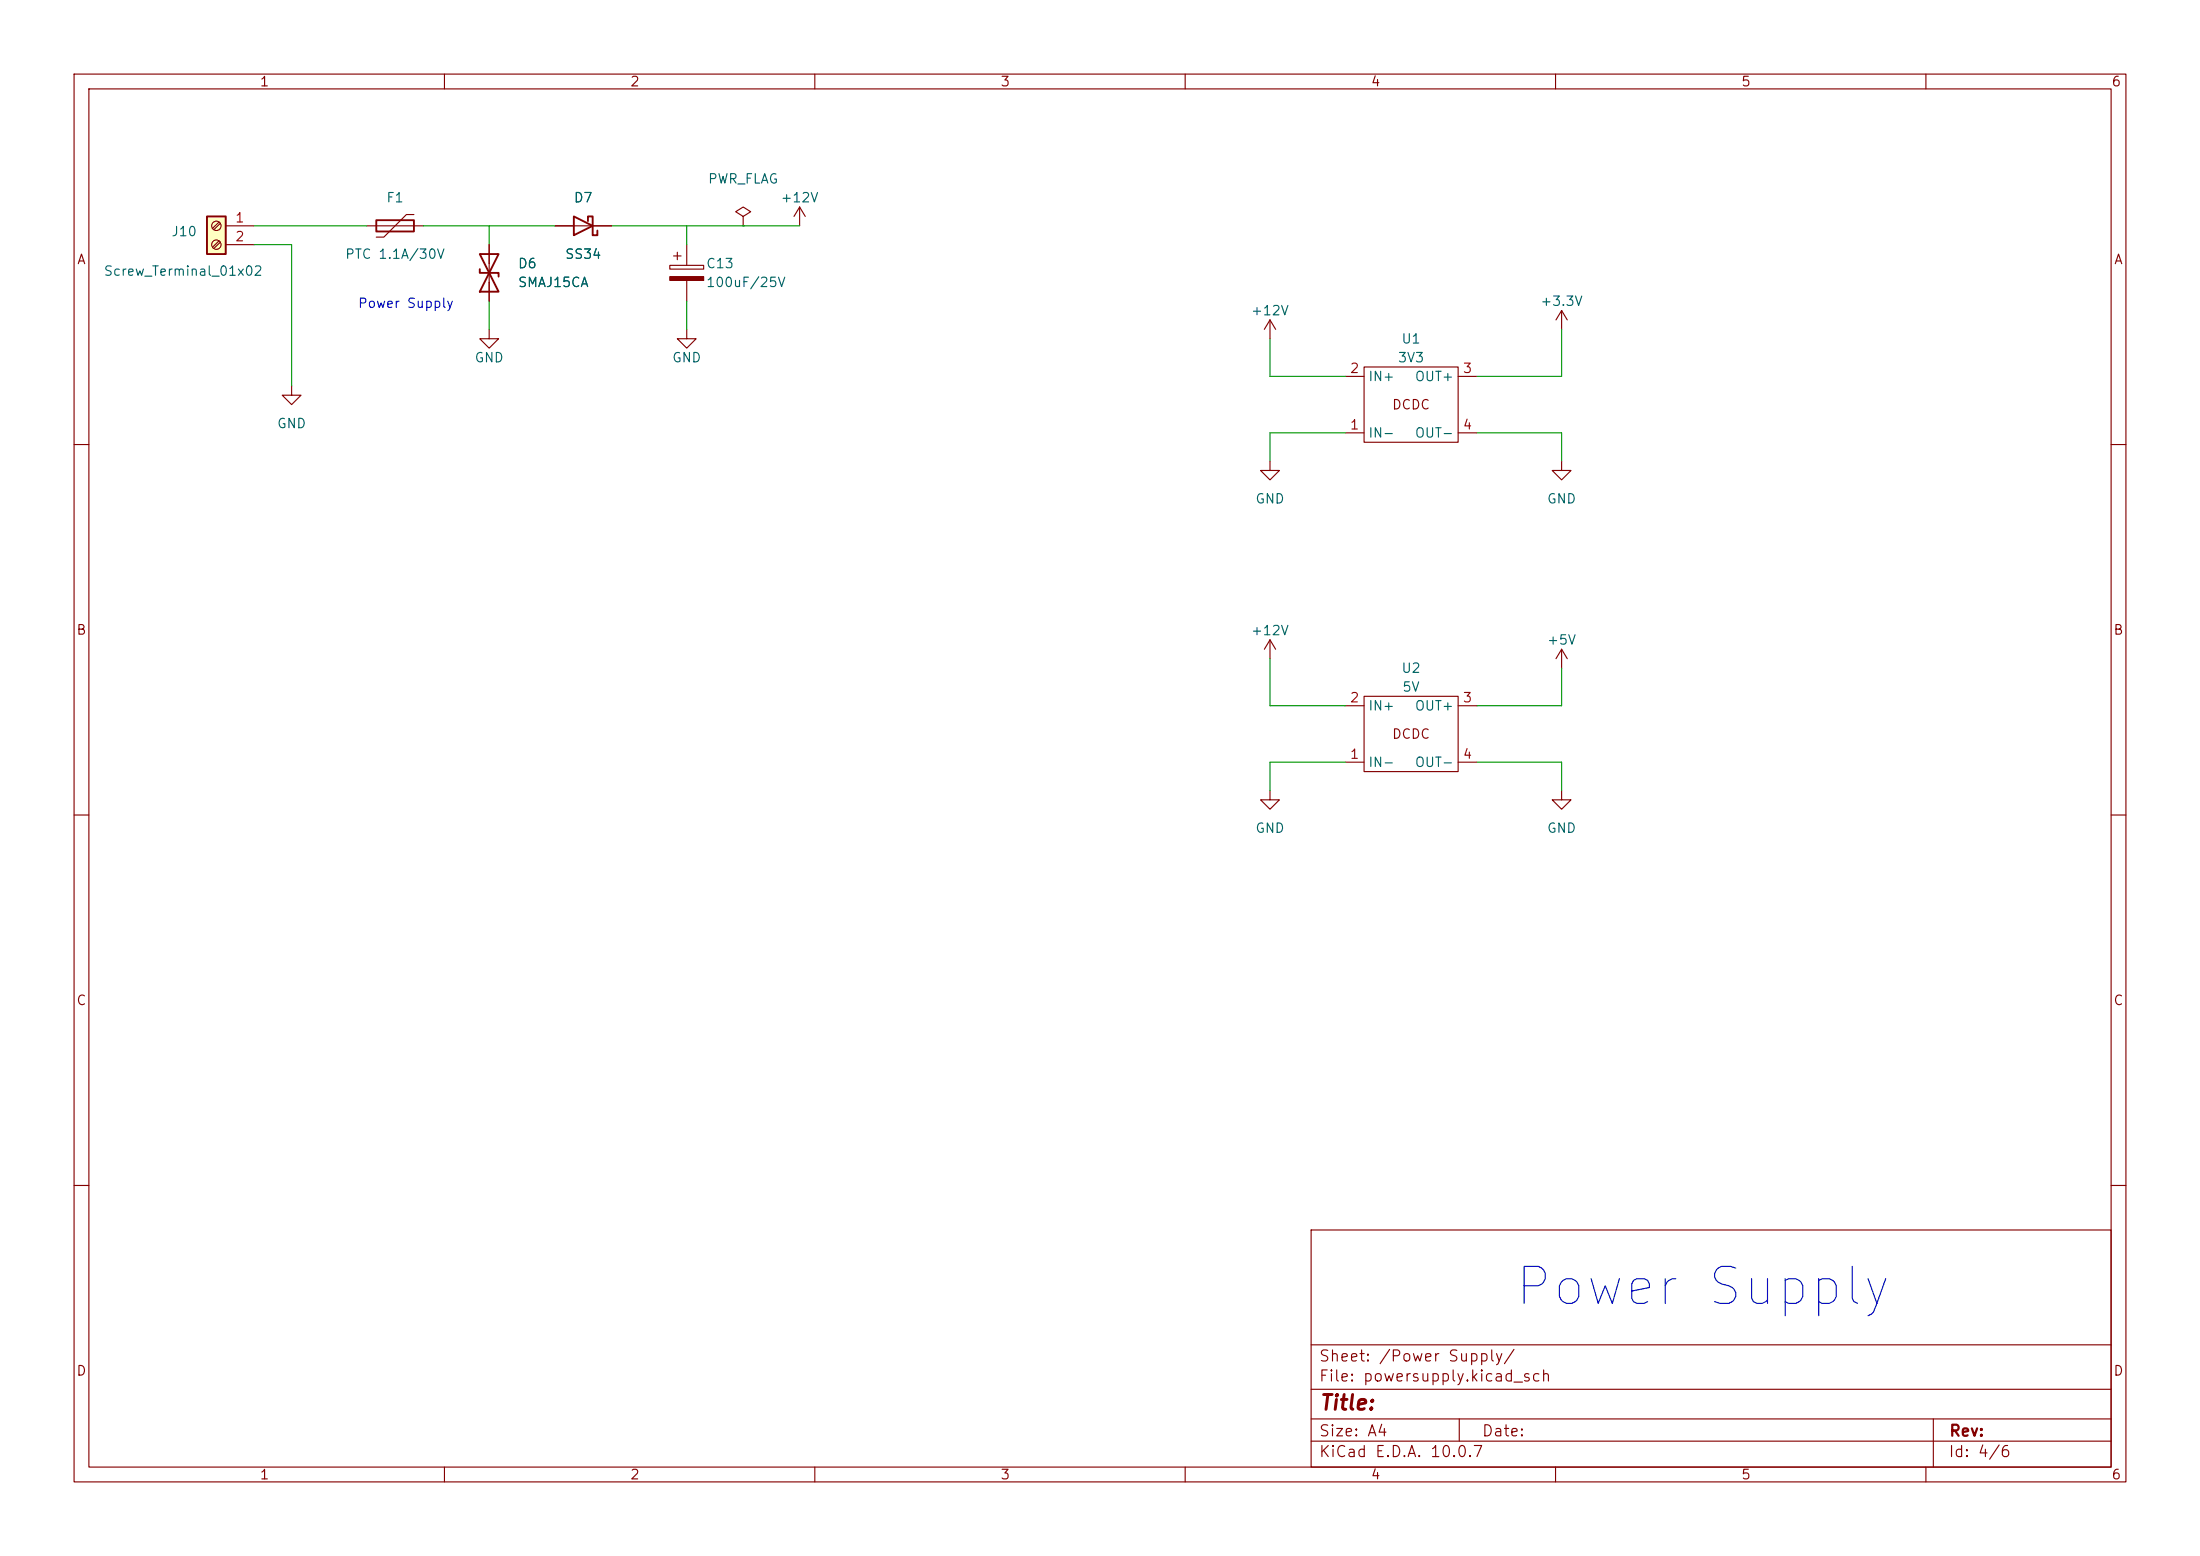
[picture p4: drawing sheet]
(kicad_sch
 (version 20260306)
 (generator "eeschema")
 (generator_version "10.0")
 (paper "A4")
 (lib_symbols
  (symbol "Connector:Screw_Terminal_01x02"
   (pin_names
    (offset 1.016) (hide yes)) (exclude_from_sim no) (in_bom yes) (on_board yes)
   (in_pos_files yes)
   (duplicate_pin_numbers_are_jumpers no)
   (property "Reference" "J" (at 0 2.54 0) (show_name no) (do_not_autoplace no) (effects (font (size 1.27 1.27))))
   (property "Value" "Screw_Terminal_01x02" (at 0 -5.08 0) (show_name no) (do_not_autoplace no) (effects (font (size 1.27 1.27))))
   (property "Footprint" "" (at 0 0 0) (show_name no) (do_not_autoplace no) (hide yes) (effects (font (size 1.27 1.27))))
   (property "Datasheet" "" (at 0 0 0) (show_name no) (do_not_autoplace no) (hide yes) (effects (font (size 1.27 1.27))))
   (property "Description" "Generic screw terminal, single row, 01x02, script generated (kicad-library-utils/schlib/autogen/connector/)" (at 0 0 0) (show_name no) (do_not_autoplace no) (hide yes) (effects (font (size 1.27 1.27))))
   (symbol "Screw_Terminal_01x02_1_1"
    (rectangle (start -1.27 1.27) (end 1.27 -3.81) (stroke (width 0.254) (type default)) (fill (type background)))
    (polyline (pts (xy -0.5334 0.3302) (xy 0.3302 -0.508)) (stroke (width 0.1524) (type default)) (fill (type none)))
    (polyline (pts (xy -0.5334 -2.2098) (xy 0.3302 -3.048)) (stroke (width 0.1524) (type default)) (fill (type none)))
    (polyline (pts (xy -0.3556 0.508) (xy 0.508 -0.3302)) (stroke (width 0.1524) (type default)) (fill (type none)))
    (polyline (pts (xy -0.3556 -2.032) (xy 0.508 -2.8702)) (stroke (width 0.1524) (type default)) (fill (type none)))
    (circle (center 0 0) (radius 0.635) (stroke (width 0.1524) (type default)) (fill (type none)))
    (circle (center 0 -2.54) (radius 0.635) (stroke (width 0.1524) (type default)) (fill (type none)))
    (pin passive line (at -5.08 0 0) (length 3.81) (name "Pin_1" (effects (font (size 1.27 1.27)))) (number "1" (effects (font (size 1.27 1.27)))))
    (pin passive line (at -5.08 -2.54 0) (length 3.81) (name "Pin_2" (effects (font (size 1.27 1.27)))) (number "2" (effects (font (size 1.27 1.27))))))
   (embedded_fonts no))
  (symbol "Device:C_Polarized"
   (pin_numbers (hide yes))
   (pin_names
    (offset 0.254)) (exclude_from_sim no) (in_bom yes) (on_board yes)
   (in_pos_files yes)
   (duplicate_pin_numbers_are_jumpers no)
   (property "Reference" "C" (at 0.635 2.54 0) (show_name no) (do_not_autoplace no) (effects (font (size 1.27 1.27)) (justify left)))
   (property "Value" "C_Polarized" (at 0.635 -2.54 0) (show_name no) (do_not_autoplace no) (effects (font (size 1.27 1.27)) (justify left)))
   (property "Footprint" "" (at 0.9652 -3.81 0) (show_name no) (do_not_autoplace no) (hide yes) (effects (font (size 1.27 1.27))))
   (property "Datasheet" "" (at 0 0 0) (show_name no) (do_not_autoplace no) (hide yes) (effects (font (size 1.27 1.27))))
   (property "Description" "Polarized capacitor" (at 0 0 0) (show_name no) (do_not_autoplace no) (hide yes) (effects (font (size 1.27 1.27))))
   (symbol "C_Polarized_0_1"
    (rectangle (start -2.286 0.508) (end 2.286 1.016) (stroke (width 0) (type default)) (fill (type none)))
    (polyline (pts (xy -1.778 2.286) (xy -0.762 2.286)) (stroke (width 0) (type default)) (fill (type none)))
    (polyline (pts (xy -1.27 2.794) (xy -1.27 1.778)) (stroke (width 0) (type default)) (fill (type none)))
    (rectangle (start 2.286 -0.508) (end -2.286 -1.016) (stroke (width 0) (type default)) (fill (type outline))))
   (symbol "C_Polarized_1_1"
    (pin passive line (at 0 3.81 270) (length 2.794) (name "" (effects (font (size 1.27 1.27)))) (number "1" (effects (font (size 1.27 1.27)))))
    (pin passive line (at 0 -3.81 90) (length 2.794) (name "" (effects (font (size 1.27 1.27)))) (number "2" (effects (font (size 1.27 1.27))))))
   (embedded_fonts no))
  (symbol "Device:D_Schottky"
   (pin_numbers (hide yes))
   (pin_names
    (offset 1.016) (hide yes)) (exclude_from_sim no) (in_bom yes) (on_board yes)
   (in_pos_files yes)
   (duplicate_pin_numbers_are_jumpers no)
   (property "Reference" "D" (at 0 2.54 0) (show_name no) (do_not_autoplace no) (effects (font (size 1.27 1.27))))
   (property "Value" "D_Schottky" (at 0 -2.54 0) (show_name no) (do_not_autoplace no) (effects (font (size 1.27 1.27))))
   (property "Footprint" "" (at 0 0 0) (show_name no) (do_not_autoplace no) (hide yes) (effects (font (size 1.27 1.27))))
   (property "Datasheet" "" (at 0 0 0) (show_name no) (do_not_autoplace no) (hide yes) (effects (font (size 1.27 1.27))))
   (property "Description" "Schottky diode" (at 0 0 0) (show_name no) (do_not_autoplace no) (hide yes) (effects (font (size 1.27 1.27))))
   (symbol "D_Schottky_0_1"
    (polyline (pts (xy -1.905 0.635) (xy -1.905 1.27) (xy -1.27 1.27) (xy -1.27 -1.27) (xy -0.635 -1.27) (xy -0.635 -0.635)) (stroke (width 0.254) (type default)) (fill (type none)))
    (polyline (pts (xy 1.27 1.27) (xy 1.27 -1.27) (xy -1.27 0) (xy 1.27 1.27)) (stroke (width 0.254) (type default)) (fill (type none)))
    (polyline (pts (xy 1.27 0) (xy -1.27 0)) (stroke (width 0) (type default)) (fill (type none))))
   (symbol "D_Schottky_1_1"
    (pin passive line (at -3.81 0 0) (length 2.54) (name "K" (effects (font (size 1.27 1.27)))) (number "1" (effects (font (size 1.27 1.27)))))
    (pin passive line (at 3.81 0 180) (length 2.54) (name "A" (effects (font (size 1.27 1.27)))) (number "2" (effects (font (size 1.27 1.27))))))
   (embedded_fonts no))
  (symbol "Device:D_TVS"
   (pin_numbers (hide yes))
   (pin_names
    (offset 1.016) (hide yes)) (exclude_from_sim no) (in_bom yes) (on_board yes)
   (in_pos_files yes)
   (duplicate_pin_numbers_are_jumpers no)
   (property "Reference" "D" (at 0 2.54 0) (show_name no) (do_not_autoplace no) (effects (font (size 1.27 1.27))))
   (property "Value" "D_TVS" (at 0 -2.54 0) (show_name no) (do_not_autoplace no) (effects (font (size 1.27 1.27))))
   (property "Footprint" "" (at 0 0 0) (show_name no) (do_not_autoplace no) (hide yes) (effects (font (size 1.27 1.27))))
   (property "Datasheet" "" (at 0 0 0) (show_name no) (do_not_autoplace no) (hide yes) (effects (font (size 1.27 1.27))))
   (property "Description" "Bidirectional transient-voltage-suppression diode" (at 0 0 0) (show_name no) (do_not_autoplace no) (hide yes) (effects (font (size 1.27 1.27))))
   (symbol "D_TVS_0_1"
    (polyline (pts (xy -2.54 1.27) (xy -2.54 -1.27) (xy 2.54 1.27) (xy 2.54 -1.27) (xy -2.54 1.27)) (stroke (width 0.254) (type default)) (fill (type none)))
    (polyline (pts (xy 0.508 1.27) (xy 0 1.27) (xy 0 -1.27) (xy -0.508 -1.27)) (stroke (width 0.254) (type default)) (fill (type none)))
    (polyline (pts (xy 1.27 0) (xy -1.27 0)) (stroke (width 0) (type default)) (fill (type none))))
   (symbol "D_TVS_1_1"
    (pin passive line (at -3.81 0 0) (length 2.54) (name "A1" (effects (font (size 1.27 1.27)))) (number "1" (effects (font (size 1.27 1.27)))))
    (pin passive line (at 3.81 0 180) (length 2.54) (name "A2" (effects (font (size 1.27 1.27)))) (number "2" (effects (font (size 1.27 1.27))))))
   (embedded_fonts no))
  (symbol "Device:Polyfuse"
   (pin_numbers (hide yes))
   (pin_names
    (offset 0)) (exclude_from_sim no) (in_bom yes) (on_board yes)
   (in_pos_files yes)
   (duplicate_pin_numbers_are_jumpers no)
   (property "Reference" "F" (at -2.54 0 90) (show_name no) (do_not_autoplace no) (effects (font (size 1.27 1.27))))
   (property "Value" "Polyfuse" (at 2.54 0 90) (show_name no) (do_not_autoplace no) (effects (font (size 1.27 1.27))))
   (property "Footprint" "" (at 1.27 -5.08 0) (show_name no) (do_not_autoplace no) (hide yes) (effects (font (size 1.27 1.27)) (justify left)))
   (property "Datasheet" "" (at 0 0 0) (show_name no) (do_not_autoplace no) (hide yes) (effects (font (size 1.27 1.27))))
   (property "Description" "Resettable fuse, polymeric positive temperature coefficient" (at 0 0 0) (show_name no) (do_not_autoplace no) (hide yes) (effects (font (size 1.27 1.27))))
   (symbol "Polyfuse_0_1"
    (polyline (pts (xy -1.524 2.54) (xy -1.524 1.524) (xy 1.524 -1.524) (xy 1.524 -2.54)) (stroke (width 0) (type default)) (fill (type none)))
    (rectangle (start -0.762 2.54) (end 0.762 -2.54) (stroke (width 0.254) (type default)) (fill (type none)))
    (polyline (pts (xy 0 2.54) (xy 0 -2.54)) (stroke (width 0) (type default)) (fill (type none))))
   (symbol "Polyfuse_1_1"
    (pin passive line (at 0 3.81 270) (length 1.27) (name "" (effects (font (size 1.27 1.27)))) (number "1" (effects (font (size 1.27 1.27)))))
    (pin passive line (at 0 -3.81 90) (length 1.27) (name "" (effects (font (size 1.27 1.27)))) (number "2" (effects (font (size 1.27 1.27))))))
   (embedded_fonts no))
  (symbol "GA_Fuelstation_Terminal:DCDC" (exclude_from_sim no) (in_bom yes) (on_board yes)
   (in_pos_files yes)
   (duplicate_pin_numbers_are_jumpers no)
   (property "Reference" "U" (at -5.08 6.35 0) (show_name no) (do_not_autoplace no) (effects (font (size 1.27 1.27))))
   (property "Value" "" (at 0 6.35 0) (show_name no) (do_not_autoplace no) (effects (font (size 1.27 1.27))))
   (property "Footprint" "GA_Fuelstation_Terminal:XLZMYQ" (at 0 -6.35 0) (show_name no) (do_not_autoplace no) (hide yes) (effects (font (size 1.27 1.27))))
   (property "Datasheet" "" (at 0 0 0) (show_name no) (do_not_autoplace no) (hide yes) (effects (font (size 1.27 1.27))))
   (property "Description" "" (at 0 0 0) (show_name no) (do_not_autoplace no) (hide yes) (effects (font (size 1.27 1.27))))
   (symbol "DCDC_0_1"
    (rectangle (start -6.35 5.08) (end 6.35 -5.08) (stroke (width 0) (type default)) (fill (type none))))
   (symbol "DCDC_1_1"
    (text "DCDC" (at 0 0 0) (effects (font (size 1.27 1.27))))
    (pin input line (at -8.89 -3.81 0) (length 2.54) (name "IN-" (effects (font (size 1.27 1.27)))) (number "1" (effects (font (size 1.27 1.27)))))
    (pin input line (at -8.89 3.81 0) (length 2.54) (name "IN+" (effects (font (size 1.27 1.27)))) (number "2" (effects (font (size 1.27 1.27)))))
    (pin output line (at 8.89 3.81 180) (length 2.54) (name "OUT+" (effects (font (size 1.27 1.27)))) (number "3" (effects (font (size 1.27 1.27)))))
    (pin output line (at 8.89 -3.81 180) (length 2.54) (name "OUT-" (effects (font (size 1.27 1.27)))) (number "4" (effects (font (size 1.27 1.27))))))
   (embedded_fonts no))
  (symbol "power:+12V"
   (power global)
   (pin_names
    (offset 0)) (exclude_from_sim no) (in_bom yes) (on_board yes)
   (in_pos_files yes)
   (duplicate_pin_numbers_are_jumpers no)
   (property "Reference" "#PWR" (at 0 -3.81 0) (show_name no) (do_not_autoplace no) (hide yes) (effects (font (size 1.27 1.27))))
   (property "Value" "+12V" (at 0 3.556 0) (show_name no) (do_not_autoplace no) (effects (font (size 1.27 1.27))))
   (property "Footprint" "" (at 0 0 0) (show_name no) (do_not_autoplace no) (hide yes) (effects (font (size 1.27 1.27))))
   (property "Datasheet" "" (at 0 0 0) (show_name no) (do_not_autoplace no) (hide yes) (effects (font (size 1.27 1.27))))
   (property "Description" "Power symbol creates a global label with name \"+12V\"" (at 0 0 0) (show_name no) (do_not_autoplace no) (hide yes) (effects (font (size 1.27 1.27))))
   (symbol "+12V_0_1"
    (polyline (pts (xy -0.762 1.27) (xy 0 2.54)) (stroke (width 0) (type default)) (fill (type none)))
    (polyline (pts (xy 0 2.54) (xy 0.762 1.27)) (stroke (width 0) (type default)) (fill (type none)))
    (polyline (pts (xy 0 0) (xy 0 2.54)) (stroke (width 0) (type default)) (fill (type none))))
   (symbol "+12V_1_1"
    (pin power_in line (at 0 0 90) (length 0) (hide yes) (name "+12V" (effects (font (size 1.27 1.27)))) (number "1" (effects (font (size 1.27 1.27))))))
   (embedded_fonts no))
  (symbol "power:+3.3V"
   (power global)
   (pin_names
    (offset 0)) (exclude_from_sim no) (in_bom yes) (on_board yes)
   (in_pos_files yes)
   (duplicate_pin_numbers_are_jumpers no)
   (property "Reference" "#PWR" (at 0 -3.81 0) (show_name no) (do_not_autoplace no) (hide yes) (effects (font (size 1.27 1.27))))
   (property "Value" "+3.3V" (at 0 3.556 0) (show_name no) (do_not_autoplace no) (effects (font (size 1.27 1.27))))
   (property "Footprint" "" (at 0 0 0) (show_name no) (do_not_autoplace no) (hide yes) (effects (font (size 1.27 1.27))))
   (property "Datasheet" "" (at 0 0 0) (show_name no) (do_not_autoplace no) (hide yes) (effects (font (size 1.27 1.27))))
   (property "Description" "Power symbol creates a global label with name \"+3.3V\"" (at 0 0 0) (show_name no) (do_not_autoplace no) (hide yes) (effects (font (size 1.27 1.27))))
   (symbol "+3.3V_0_1"
    (polyline (pts (xy -0.762 1.27) (xy 0 2.54)) (stroke (width 0) (type default)) (fill (type none)))
    (polyline (pts (xy 0 2.54) (xy 0.762 1.27)) (stroke (width 0) (type default)) (fill (type none)))
    (polyline (pts (xy 0 0) (xy 0 2.54)) (stroke (width 0) (type default)) (fill (type none))))
   (symbol "+3.3V_1_1"
    (pin power_in line (at 0 0 90) (length 0) (hide yes) (name "+3.3V" (effects (font (size 1.27 1.27)))) (number "1" (effects (font (size 1.27 1.27))))))
   (embedded_fonts no))
  (symbol "power:+5V"
   (power global)
   (pin_names
    (offset 0)) (exclude_from_sim no) (in_bom yes) (on_board yes)
   (in_pos_files yes)
   (duplicate_pin_numbers_are_jumpers no)
   (property "Reference" "#PWR" (at 0 -3.81 0) (show_name no) (do_not_autoplace no) (hide yes) (effects (font (size 1.27 1.27))))
   (property "Value" "+5V" (at 0 3.556 0) (show_name no) (do_not_autoplace no) (effects (font (size 1.27 1.27))))
   (property "Footprint" "" (at 0 0 0) (show_name no) (do_not_autoplace no) (hide yes) (effects (font (size 1.27 1.27))))
   (property "Datasheet" "" (at 0 0 0) (show_name no) (do_not_autoplace no) (hide yes) (effects (font (size 1.27 1.27))))
   (property "Description" "Power symbol creates a global label with name \"+5V\"" (at 0 0 0) (show_name no) (do_not_autoplace no) (hide yes) (effects (font (size 1.27 1.27))))
   (symbol "+5V_0_1"
    (polyline (pts (xy -0.762 1.27) (xy 0 2.54)) (stroke (width 0) (type default)) (fill (type none)))
    (polyline (pts (xy 0 2.54) (xy 0.762 1.27)) (stroke (width 0) (type default)) (fill (type none)))
    (polyline (pts (xy 0 0) (xy 0 2.54)) (stroke (width 0) (type default)) (fill (type none))))
   (symbol "+5V_1_1"
    (pin power_in line (at 0 0 90) (length 0) (hide yes) (name "+5V" (effects (font (size 1.27 1.27)))) (number "1" (effects (font (size 1.27 1.27))))))
   (embedded_fonts no))
  (symbol "power:GND"
   (power global)
   (pin_names
    (offset 0)) (exclude_from_sim no) (in_bom yes) (on_board yes)
   (in_pos_files yes)
   (duplicate_pin_numbers_are_jumpers no)
   (property "Reference" "#PWR" (at 0 -6.35 0) (show_name no) (do_not_autoplace no) (hide yes) (effects (font (size 1.27 1.27))))
   (property "Value" "GND" (at 0 -3.81 0) (show_name no) (do_not_autoplace no) (effects (font (size 1.27 1.27))))
   (property "Footprint" "" (at 0 0 0) (show_name no) (do_not_autoplace no) (hide yes) (effects (font (size 1.27 1.27))))
   (property "Datasheet" "" (at 0 0 0) (show_name no) (do_not_autoplace no) (hide yes) (effects (font (size 1.27 1.27))))
   (property "Description" "Power symbol creates a global label with name \"GND\" , ground" (at 0 0 0) (show_name no) (do_not_autoplace no) (hide yes) (effects (font (size 1.27 1.27))))
   (symbol "GND_0_1"
    (polyline (pts (xy 0 0) (xy 0 -1.27) (xy 1.27 -1.27) (xy 0 -2.54) (xy -1.27 -1.27) (xy 0 -1.27)) (stroke (width 0) (type default)) (fill (type none))))
   (symbol "GND_1_1"
    (pin power_in line (at 0 0 270) (length 0) (hide yes) (name "GND" (effects (font (size 1.27 1.27)))) (number "1" (effects (font (size 1.27 1.27))))))
   (embedded_fonts no))
  (symbol "power:PWR_FLAG"
   (power global)
   (pin_numbers (hide yes))
   (pin_names
    (offset 0) (hide yes)) (exclude_from_sim no) (in_bom yes) (on_board yes)
   (in_pos_files yes)
   (duplicate_pin_numbers_are_jumpers no)
   (property "Reference" "#FLG" (at 0 1.905 0) (show_name no) (do_not_autoplace no) (hide yes) (effects (font (size 1.27 1.27))))
   (property "Value" "PWR_FLAG" (at 0 3.81 0) (show_name no) (do_not_autoplace no) (effects (font (size 1.27 1.27))))
   (property "Footprint" "" (at 0 0 0) (show_name no) (do_not_autoplace no) (hide yes) (effects (font (size 1.27 1.27))))
   (property "Datasheet" "" (at 0 0 0) (show_name no) (do_not_autoplace no) (hide yes) (effects (font (size 1.27 1.27))))
   (property "Description" "Special symbol for telling ERC where power comes from" (at 0 0 0) (show_name no) (do_not_autoplace no) (hide yes) (effects (font (size 1.27 1.27))))
   (symbol "PWR_FLAG_0_0"
    (pin power_out line (at 0 0 90) (length 0) (name "" (effects (font (size 1.27 1.27)))) (number "1" (effects (font (size 1.27 1.27))))))
   (symbol "PWR_FLAG_0_1"
    (polyline (pts (xy 0 0) (xy 0 1.27) (xy -1.016 1.905) (xy 0 2.54) (xy 1.016 1.905) (xy 0 1.27)) (stroke (width 0) (type default)) (fill (type none))))
   (embedded_fonts no)))
 (text "Power Supply"
  (exclude_from_sim no)
  (at 204.47 176.784 0)
  (effects (font (size 5 5)) (justify left bottom)))
 (text "Power Supply"
  (exclude_from_sim no)
  (at 48.26 41.91 0)
  (effects (font (size 1.27 1.27)) (justify left bottom)))
 (wire
  (pts (xy 181.61 102.87) (xy 171.45 102.87))
  (stroke (width 0) (type default)))
 (wire
  (pts (xy 82.55 30.48) (xy 92.71 30.48))
  (stroke (width 0) (type default)))
 (wire
  (pts (xy 210.82 95.25) (xy 210.82 90.17))
  (stroke (width 0) (type default)))
 (wire
  (pts (xy 181.61 50.8) (xy 171.45 50.8))
  (stroke (width 0) (type default)))
 (wire
  (pts (xy 92.71 40.64) (xy 92.71 44.45))
  (stroke (width 0) (type default)))
 (wire
  (pts (xy 171.45 102.87) (xy 171.45 106.68))
  (stroke (width 0) (type default)))
 (wire
  (pts (xy 66.04 33.02) (xy 66.04 30.48))
  (stroke (width 0) (type default)))
 (wire
  (pts (xy 66.04 30.48) (xy 74.93 30.48))
  (stroke (width 0) (type default)))
 (wire
  (pts (xy 199.39 102.87) (xy 210.82 102.87))
  (stroke (width 0) (type default)))
 (wire
  (pts (xy 171.45 58.42) (xy 181.61 58.42))
  (stroke (width 0) (type default)))
 (wire
  (pts (xy 181.61 95.25) (xy 171.45 95.25))
  (stroke (width 0) (type default)))
 (wire
  (pts (xy 57.15 30.48) (xy 66.04 30.48))
  (stroke (width 0) (type default)))
 (wire
  (pts (xy 210.82 58.42) (xy 210.82 62.23))
  (stroke (width 0) (type default)))
 (wire
  (pts (xy 199.39 95.25) (xy 210.82 95.25))
  (stroke (width 0) (type default)))
 (wire
  (pts (xy 171.45 50.8) (xy 171.45 45.72))
  (stroke (width 0) (type default)))
 (wire
  (pts (xy 34.29 30.48) (xy 49.53 30.48))
  (stroke (width 0) (type default)))
 (wire
  (pts (xy 100.33 30.48) (xy 107.95 30.48))
  (stroke (width 0) (type default)))
 (wire
  (pts (xy 66.04 40.64) (xy 66.04 44.45))
  (stroke (width 0) (type default)))
 (wire
  (pts (xy 171.45 95.25) (xy 171.45 88.9))
  (stroke (width 0) (type default)))
 (wire
  (pts (xy 199.39 58.42) (xy 210.82 58.42))
  (stroke (width 0) (type default)))
 (wire
  (pts (xy 92.71 33.02) (xy 92.71 30.48))
  (stroke (width 0) (type default)))
 (wire
  (pts (xy 210.82 44.45) (xy 210.82 50.8))
  (stroke (width 0) (type default)))
 (wire
  (pts (xy 210.82 102.87) (xy 210.82 106.68))
  (stroke (width 0) (type default)))
 (wire
  (pts (xy 210.82 50.8) (xy 199.39 50.8))
  (stroke (width 0) (type default)))
 (wire
  (pts (xy 34.29 33.02) (xy 39.37 33.02))
  (stroke (width 0) (type default)))
 (wire
  (pts (xy 92.71 30.48) (xy 100.33 30.48))
  (stroke (width 0) (type default)))
 (wire
  (pts (xy 39.37 33.02) (xy 39.37 52.07))
  (stroke (width 0) (type default)))
 (wire
  (pts (xy 171.45 62.23) (xy 171.45 58.42))
  (stroke (width 0) (type default)))
 (symbol
  (lib_id "power:GND")
  (at 171.45 106.68 0)
  (unit 1)
  (body_style 1)
  (exclude_from_sim no)
  (in_bom yes)
  (on_board yes)
  (in_pos_files yes)
  (dnp no)
  (fields_autoplaced yes)
  (property "Reference" "#PWR034" (at 171.45 113.03 0) (hide yes) (show_name no) (do_not_autoplace no) (effects (font (size 1.27 1.27))))
  (property "Value" "GND" (at 171.45 111.76 0) (show_name no) (do_not_autoplace no) (effects (font (size 1.27 1.27))))
  (property "Footprint" "" (at 171.45 106.68 0) (hide yes) (show_name no) (do_not_autoplace no) (effects (font (size 1.27 1.27))))
  (property "Datasheet" "" (at 171.45 106.68 0) (hide yes) (show_name no) (do_not_autoplace no) (effects (font (size 1.27 1.27))))
  (property "Description" "" (at 171.45 106.68 0) (show_name no) (do_not_autoplace no) (effects (font (size 1.27 1.27))))
  (pin "1"))
 (symbol
  (lib_id "Device:C_Polarized")
  (at 92.71 36.83 0)
  (unit 1)
  (body_style 1)
  (exclude_from_sim no)
  (in_bom yes)
  (on_board yes)
  (in_pos_files yes)
  (dnp no)
  (property "Reference" "C13" (at 95.25 35.56 0) (show_name no) (do_not_autoplace no) (effects (font (size 1.27 1.27)) (justify left)))
  (property "Value" "100uF/25V" (at 95.25 38.1 0) (show_name no) (do_not_autoplace no) (effects (font (size 1.27 1.27)) (justify left)))
  (property "Footprint" "Capacitor_SMD:CP_Elec_6.3x7.7" (at 93.675 33.02 0) (hide yes) (show_name no) (do_not_autoplace no) (effects (font (size 1.27 1.27))))
  (property "Datasheet" "" (at 92.71 36.83 0) (hide yes) (show_name no) (do_not_autoplace no) (effects (font (size 1.27 1.27))))
  (property "Description" "Polarized capacitor" (at 92.71 36.83 0) (hide yes) (show_name no) (do_not_autoplace no) (effects (font (size 1.27 1.27))))
  (property "LCSC" "C179802" (at 92.71 36.83 0) (hide yes) (show_name no) (do_not_autoplace no) (effects (font (size 1.27 1.27))))
  (pin "1")
  (pin "2"))
 (symbol
  (lib_id "power:GND")
  (at 210.82 106.68 0)
  (unit 1)
  (body_style 1)
  (exclude_from_sim no)
  (in_bom yes)
  (on_board yes)
  (in_pos_files yes)
  (dnp no)
  (fields_autoplaced yes)
  (property "Reference" "#PWR029" (at 210.82 113.03 0) (hide yes) (show_name no) (do_not_autoplace no) (effects (font (size 1.27 1.27))))
  (property "Value" "GND" (at 210.82 111.76 0) (show_name no) (do_not_autoplace no) (effects (font (size 1.27 1.27))))
  (property "Footprint" "" (at 210.82 106.68 0) (hide yes) (show_name no) (do_not_autoplace no) (effects (font (size 1.27 1.27))))
  (property "Datasheet" "" (at 210.82 106.68 0) (hide yes) (show_name no) (do_not_autoplace no) (effects (font (size 1.27 1.27))))
  (property "Description" "" (at 210.82 106.68 0) (show_name no) (do_not_autoplace no) (effects (font (size 1.27 1.27))))
  (pin "1"))
 (symbol
  (lib_id "Device:Polyfuse")
  (at 53.34 30.48 90)
  (unit 1)
  (body_style 1)
  (exclude_from_sim no)
  (in_bom yes)
  (on_board yes)
  (in_pos_files yes)
  (dnp no)
  (property "Reference" "F1" (at 53.34 26.67 90) (show_name no) (do_not_autoplace no) (effects (font (size 1.27 1.27))))
  (property "Value" "PTC 1.1A/30V" (at 53.34 34.29 90) (show_name no) (do_not_autoplace no) (effects (font (size 1.27 1.27))))
  (property "Footprint" "Fuse:Fuse_1812_4532Metric" (at 48.26 29.21 0) (hide yes) (show_name no) (do_not_autoplace no) (effects (font (size 1.27 1.27)) (justify left)))
  (property "Datasheet" "" (at 53.34 30.48 0) (hide yes) (show_name no) (do_not_autoplace no) (effects (font (size 1.27 1.27))))
  (property "Description" "Resettable fuse, polymeric positive temperature coefficient" (at 53.34 30.48 0) (hide yes) (show_name no) (do_not_autoplace no) (effects (font (size 1.27 1.27))))
  (property "LCSC" "C70119" (at 53.34 30.48 0) (hide yes) (show_name no) (do_not_autoplace no) (effects (font (size 1.27 1.27))))
  (pin "1")
  (pin "2"))
 (symbol
  (lib_id "power:+3.3V")
  (at 210.82 44.45 0)
  (unit 1)
  (body_style 1)
  (exclude_from_sim no)
  (in_bom yes)
  (on_board yes)
  (in_pos_files yes)
  (dnp no)
  (fields_autoplaced yes)
  (property "Reference" "#PWR012" (at 210.82 48.26 0) (hide yes) (show_name no) (do_not_autoplace no) (effects (font (size 1.27 1.27))))
  (property "Value" "+3.3V" (at 210.82 40.64 0) (show_name no) (do_not_autoplace no) (effects (font (size 1.27 1.27))))
  (property "Footprint" "" (at 210.82 44.45 0) (hide yes) (show_name no) (do_not_autoplace no) (effects (font (size 1.27 1.27))))
  (property "Datasheet" "" (at 210.82 44.45 0) (hide yes) (show_name no) (do_not_autoplace no) (effects (font (size 1.27 1.27))))
  (property "Description" "" (at 210.82 44.45 0) (show_name no) (do_not_autoplace no) (effects (font (size 1.27 1.27))))
  (pin "1"))
 (symbol
  (lib_id "power:GND")
  (at 210.82 62.23 0)
  (unit 1)
  (body_style 1)
  (exclude_from_sim no)
  (in_bom yes)
  (on_board yes)
  (in_pos_files yes)
  (dnp no)
  (fields_autoplaced yes)
  (property "Reference" "#PWR030" (at 210.82 68.58 0) (hide yes) (show_name no) (do_not_autoplace no) (effects (font (size 1.27 1.27))))
  (property "Value" "GND" (at 210.82 67.31 0) (show_name no) (do_not_autoplace no) (effects (font (size 1.27 1.27))))
  (property "Footprint" "" (at 210.82 62.23 0) (hide yes) (show_name no) (do_not_autoplace no) (effects (font (size 1.27 1.27))))
  (property "Datasheet" "" (at 210.82 62.23 0) (hide yes) (show_name no) (do_not_autoplace no) (effects (font (size 1.27 1.27))))
  (property "Description" "" (at 210.82 62.23 0) (show_name no) (do_not_autoplace no) (effects (font (size 1.27 1.27))))
  (pin "1"))
 (symbol
  (lib_id "power:PWR_FLAG")
  (at 100.33 30.48 0)
  (unit 1)
  (body_style 1)
  (exclude_from_sim no)
  (in_bom yes)
  (on_board yes)
  (in_pos_files yes)
  (dnp no)
  (property "Reference" "#FLG01" (at 100.33 32.385 0) (hide yes) (show_name no) (do_not_autoplace no) (effects (font (size 1.27 1.27))))
  (property "Value" "PWR_FLAG" (at 100.33 24.13 0) (show_name no) (do_not_autoplace no) (effects (font (size 1.27 1.27))))
  (property "Footprint" "" (at 100.33 30.48 0) (hide yes) (show_name no) (do_not_autoplace no) (effects (font (size 1.27 1.27))))
  (property "Datasheet" "" (at 100.33 30.48 0) (hide yes) (show_name no) (do_not_autoplace no) (effects (font (size 1.27 1.27))))
  (property "Description" "Special symbol for telling ERC where power comes from" (at 100.33 30.48 0) (hide yes) (show_name no) (do_not_autoplace no) (effects (font (size 1.27 1.27))))
  (pin "1"))
 (symbol
  (lib_id "power:GND")
  (at 92.71 44.45 0)
  (unit 1)
  (body_style 1)
  (exclude_from_sim no)
  (in_bom yes)
  (on_board yes)
  (in_pos_files yes)
  (dnp no)
  (property "Reference" "#PWR091" (at 92.71 38.1 0) (hide yes) (show_name no) (do_not_autoplace no) (effects (font (size 1.27 1.27))))
  (property "Value" "GND" (at 92.71 48.26 0) (show_name no) (do_not_autoplace no) (effects (font (size 1.27 1.27))))
  (property "Footprint" "" (at 92.71 44.45 0) (hide yes) (show_name no) (do_not_autoplace no) (effects (font (size 1.27 1.27))))
  (property "Datasheet" "" (at 92.71 44.45 0) (hide yes) (show_name no) (do_not_autoplace no) (effects (font (size 1.27 1.27))))
  (property "Description" "Power symbol creates a global label with name \"GND\" , ground" (at 92.71 44.45 0) (hide yes) (show_name no) (do_not_autoplace no) (effects (font (size 1.27 1.27))))
  (pin "1"))
 (symbol
  (lib_id "Connector:Screw_Terminal_01x02")
  (at 29.21 30.48 0)
  (mirror y)
  (unit 1)
  (body_style 1)
  (exclude_from_sim no)
  (in_bom yes)
  (on_board yes)
  (in_pos_files yes)
  (dnp no)
  (property "Reference" "J10" (at 26.67 31.242 0) (show_name no) (do_not_autoplace no) (effects (font (size 1.27 1.27)) (justify left)))
  (property "Value" "Screw_Terminal_01x02" (at 35.56 36.576 0) (show_name no) (do_not_autoplace no) (effects (font (size 1.27 1.27)) (justify left)))
  (property "Footprint" "Connector_Phoenix_MSTB:PhoenixContact_MSTBA_2,5_2-G-5,08_1x02_P5.08mm_Horizontal" (at 29.21 30.48 0) (hide yes) (show_name no) (do_not_autoplace no) (effects (font (size 1.27 1.27))))
  (property "Datasheet" "" (at 29.21 30.48 0) (hide yes) (show_name no) (do_not_autoplace no) (effects (font (size 1.27 1.27))))
  (property "Description" "" (at 29.21 30.48 0) (show_name no) (do_not_autoplace no) (effects (font (size 1.27 1.27))))
  (pin "1")
  (pin "2"))
 (symbol
  (lib_id "power:+12V")
  (at 171.45 88.9 0)
  (unit 1)
  (body_style 1)
  (exclude_from_sim no)
  (in_bom yes)
  (on_board yes)
  (in_pos_files yes)
  (dnp no)
  (fields_autoplaced yes)
  (property "Reference" "#PWR032" (at 171.45 92.71 0) (hide yes) (show_name no) (do_not_autoplace no) (effects (font (size 1.27 1.27))))
  (property "Value" "+12V" (at 171.45 85.09 0) (show_name no) (do_not_autoplace no) (effects (font (size 1.27 1.27))))
  (property "Footprint" "" (at 171.45 88.9 0) (hide yes) (show_name no) (do_not_autoplace no) (effects (font (size 1.27 1.27))))
  (property "Datasheet" "" (at 171.45 88.9 0) (hide yes) (show_name no) (do_not_autoplace no) (effects (font (size 1.27 1.27))))
  (property "Description" "" (at 171.45 88.9 0) (show_name no) (do_not_autoplace no) (effects (font (size 1.27 1.27))))
  (pin "1"))
 (symbol
  (lib_id "power:+12V")
  (at 107.95 30.48 0)
  (unit 1)
  (body_style 1)
  (exclude_from_sim no)
  (in_bom yes)
  (on_board yes)
  (in_pos_files yes)
  (dnp no)
  (fields_autoplaced yes)
  (property "Reference" "#PWR01" (at 107.95 34.29 0) (hide yes) (show_name no) (do_not_autoplace no) (effects (font (size 1.27 1.27))))
  (property "Value" "+12V" (at 107.95 26.67 0) (show_name no) (do_not_autoplace no) (effects (font (size 1.27 1.27))))
  (property "Footprint" "" (at 107.95 30.48 0) (hide yes) (show_name no) (do_not_autoplace no) (effects (font (size 1.27 1.27))))
  (property "Datasheet" "" (at 107.95 30.48 0) (hide yes) (show_name no) (do_not_autoplace no) (effects (font (size 1.27 1.27))))
  (property "Description" "" (at 107.95 30.48 0) (show_name no) (do_not_autoplace no) (effects (font (size 1.27 1.27))))
  (pin "1"))
 (symbol
  (lib_id "power:+12V")
  (at 171.45 45.72 0)
  (unit 1)
  (body_style 1)
  (exclude_from_sim no)
  (in_bom yes)
  (on_board yes)
  (in_pos_files yes)
  (dnp no)
  (fields_autoplaced yes)
  (property "Reference" "#PWR031" (at 171.45 49.53 0) (hide yes) (show_name no) (do_not_autoplace no) (effects (font (size 1.27 1.27))))
  (property "Value" "+12V" (at 171.45 41.91 0) (show_name no) (do_not_autoplace no) (effects (font (size 1.27 1.27))))
  (property "Footprint" "" (at 171.45 45.72 0) (hide yes) (show_name no) (do_not_autoplace no) (effects (font (size 1.27 1.27))))
  (property "Datasheet" "" (at 171.45 45.72 0) (hide yes) (show_name no) (do_not_autoplace no) (effects (font (size 1.27 1.27))))
  (property "Description" "" (at 171.45 45.72 0) (show_name no) (do_not_autoplace no) (effects (font (size 1.27 1.27))))
  (pin "1"))
 (symbol
  (lib_id "Device:D_Schottky")
  (at 78.74 30.48 180)
  (unit 1)
  (body_style 1)
  (exclude_from_sim no)
  (in_bom yes)
  (on_board yes)
  (in_pos_files yes)
  (dnp no)
  (property "Reference" "D7" (at 78.74 26.67 0) (show_name no) (do_not_autoplace no) (effects (font (size 1.27 1.27))))
  (property "Value" "SS34" (at 78.74 34.29 0) (show_name no) (do_not_autoplace no) (effects (font (size 1.27 1.27))))
  (property "Footprint" "Diode_SMD:D_SMA" (at 78.74 30.48 0) (hide yes) (show_name no) (do_not_autoplace no) (effects (font (size 1.27 1.27))))
  (property "Datasheet" "" (at 78.74 30.48 0) (hide yes) (show_name no) (do_not_autoplace no) (effects (font (size 1.27 1.27))))
  (property "Description" "Schottky diode" (at 78.74 30.48 0) (hide yes) (show_name no) (do_not_autoplace no) (effects (font (size 1.27 1.27))))
  (property "LCSC" "C8678" (at 78.74 30.48 0) (hide yes) (show_name no) (do_not_autoplace no) (effects (font (size 1.27 1.27))))
  (pin "1")
  (pin "2"))
 (symbol
  (lib_id "power:GND")
  (at 66.04 44.45 0)
  (unit 1)
  (body_style 1)
  (exclude_from_sim no)
  (in_bom yes)
  (on_board yes)
  (in_pos_files yes)
  (dnp no)
  (property "Reference" "#PWR090" (at 66.04 38.1 0) (hide yes) (show_name no) (do_not_autoplace no) (effects (font (size 1.27 1.27))))
  (property "Value" "GND" (at 66.04 48.26 0) (show_name no) (do_not_autoplace no) (effects (font (size 1.27 1.27))))
  (property "Footprint" "" (at 66.04 44.45 0) (hide yes) (show_name no) (do_not_autoplace no) (effects (font (size 1.27 1.27))))
  (property "Datasheet" "" (at 66.04 44.45 0) (hide yes) (show_name no) (do_not_autoplace no) (effects (font (size 1.27 1.27))))
  (property "Description" "Power symbol creates a global label with name \"GND\" , ground" (at 66.04 44.45 0) (hide yes) (show_name no) (do_not_autoplace no) (effects (font (size 1.27 1.27))))
  (pin "1"))
 (symbol
  (lib_id "Device:D_TVS")
  (at 66.04 36.83 90)
  (unit 1)
  (body_style 1)
  (exclude_from_sim no)
  (in_bom yes)
  (on_board yes)
  (in_pos_files yes)
  (dnp no)
  (property "Reference" "D6" (at 69.85 35.56 90) (show_name no) (do_not_autoplace no) (effects (font (size 1.27 1.27)) (justify right)))
  (property "Value" "SMAJ15CA" (at 69.85 38.1 90) (show_name no) (do_not_autoplace no) (effects (font (size 1.27 1.27)) (justify right)))
  (property "Footprint" "Diode_SMD:D_SMA" (at 66.04 36.83 0) (hide yes) (show_name no) (do_not_autoplace no) (effects (font (size 1.27 1.27))))
  (property "Datasheet" "" (at 66.04 36.83 0) (hide yes) (show_name no) (do_not_autoplace no) (effects (font (size 1.27 1.27))))
  (property "Description" "Bidirectional transient-voltage-suppression diode" (at 66.04 36.83 0) (hide yes) (show_name no) (do_not_autoplace no) (effects (font (size 1.27 1.27))))
  (property "LCSC" "C151939" (at 66.04 36.83 0) (hide yes) (show_name no) (do_not_autoplace no) (effects (font (size 1.27 1.27))))
  (pin "1")
  (pin "2"))
 (symbol
  (lib_id "power:+5V")
  (at 210.82 90.17 0)
  (unit 1)
  (body_style 1)
  (exclude_from_sim no)
  (in_bom yes)
  (on_board yes)
  (in_pos_files yes)
  (dnp no)
  (fields_autoplaced yes)
  (property "Reference" "#PWR013" (at 210.82 93.98 0) (hide yes) (show_name no) (do_not_autoplace no) (effects (font (size 1.27 1.27))))
  (property "Value" "+5V" (at 210.82 86.36 0) (show_name no) (do_not_autoplace no) (effects (font (size 1.27 1.27))))
  (property "Footprint" "" (at 210.82 90.17 0) (hide yes) (show_name no) (do_not_autoplace no) (effects (font (size 1.27 1.27))))
  (property "Datasheet" "" (at 210.82 90.17 0) (hide yes) (show_name no) (do_not_autoplace no) (effects (font (size 1.27 1.27))))
  (property "Description" "" (at 210.82 90.17 0) (show_name no) (do_not_autoplace no) (effects (font (size 1.27 1.27))))
  (pin "1"))
 (symbol
  (lib_id "power:GND")
  (at 171.45 62.23 0)
  (unit 1)
  (body_style 1)
  (exclude_from_sim no)
  (in_bom yes)
  (on_board yes)
  (in_pos_files yes)
  (dnp no)
  (fields_autoplaced yes)
  (property "Reference" "#PWR033" (at 171.45 68.58 0) (hide yes) (show_name no) (do_not_autoplace no) (effects (font (size 1.27 1.27))))
  (property "Value" "GND" (at 171.45 67.31 0) (show_name no) (do_not_autoplace no) (effects (font (size 1.27 1.27))))
  (property "Footprint" "" (at 171.45 62.23 0) (hide yes) (show_name no) (do_not_autoplace no) (effects (font (size 1.27 1.27))))
  (property "Datasheet" "" (at 171.45 62.23 0) (hide yes) (show_name no) (do_not_autoplace no) (effects (font (size 1.27 1.27))))
  (property "Description" "" (at 171.45 62.23 0) (show_name no) (do_not_autoplace no) (effects (font (size 1.27 1.27))))
  (pin "1"))
 (symbol
  (lib_id "GA_Fuelstation_Terminal:DCDC")
  (at 190.5 54.61 0)
  (unit 1)
  (body_style 1)
  (exclude_from_sim no)
  (in_bom yes)
  (on_board yes)
  (in_pos_files yes)
  (dnp no)
  (property "Reference" "U1" (at 190.5 45.72 0) (show_name no) (do_not_autoplace no) (effects (font (size 1.27 1.27))))
  (property "Value" "3V3" (at 190.5 48.26 0) (show_name no) (do_not_autoplace no) (effects (font (size 1.27 1.27))))
  (property "Footprint" "GA_Fuelstation_Terminal:XLZMYQ" (at 190.5 60.96 0) (hide yes) (show_name no) (do_not_autoplace no) (effects (font (size 1.27 1.27))))
  (property "Datasheet" "" (at 190.5 54.61 0) (hide yes) (show_name no) (do_not_autoplace no) (effects (font (size 1.27 1.27))))
  (property "Description" "" (at 190.5 54.61 0) (show_name no) (do_not_autoplace no) (effects (font (size 1.27 1.27))))
  (pin "1")
  (pin "2")
  (pin "3")
  (pin "4"))
 (symbol
  (lib_id "GA_Fuelstation_Terminal:DCDC")
  (at 190.5 99.06 0)
  (unit 1)
  (body_style 1)
  (exclude_from_sim no)
  (in_bom yes)
  (on_board yes)
  (in_pos_files yes)
  (dnp no)
  (property "Reference" "U2" (at 190.5 90.17 0) (show_name no) (do_not_autoplace no) (effects (font (size 1.27 1.27))))
  (property "Value" "5V" (at 190.5 92.71 0) (show_name no) (do_not_autoplace no) (effects (font (size 1.27 1.27))))
  (property "Footprint" "GA_Fuelstation_Terminal:XLZMYQ" (at 190.5 105.41 0) (hide yes) (show_name no) (do_not_autoplace no) (effects (font (size 1.27 1.27))))
  (property "Datasheet" "" (at 190.5 99.06 0) (hide yes) (show_name no) (do_not_autoplace no) (effects (font (size 1.27 1.27))))
  (property "Description" "" (at 190.5 99.06 0) (show_name no) (do_not_autoplace no) (effects (font (size 1.27 1.27))))
  (pin "1")
  (pin "2")
  (pin "3")
  (pin "4"))
 (symbol
  (lib_id "power:GND")
  (at 39.37 52.07 0)
  (unit 1)
  (body_style 1)
  (exclude_from_sim no)
  (in_bom yes)
  (on_board yes)
  (in_pos_files yes)
  (dnp no)
  (fields_autoplaced yes)
  (property "Reference" "#PWR02" (at 39.37 58.42 0) (hide yes) (show_name no) (do_not_autoplace no) (effects (font (size 1.27 1.27))))
  (property "Value" "GND" (at 39.37 57.15 0) (show_name no) (do_not_autoplace no) (effects (font (size 1.27 1.27))))
  (property "Footprint" "" (at 39.37 52.07 0) (hide yes) (show_name no) (do_not_autoplace no) (effects (font (size 1.27 1.27))))
  (property "Datasheet" "" (at 39.37 52.07 0) (hide yes) (show_name no) (do_not_autoplace no) (effects (font (size 1.27 1.27))))
  (property "Description" "" (at 39.37 52.07 0) (show_name no) (do_not_autoplace no) (effects (font (size 1.27 1.27))))
  (pin "1")))
